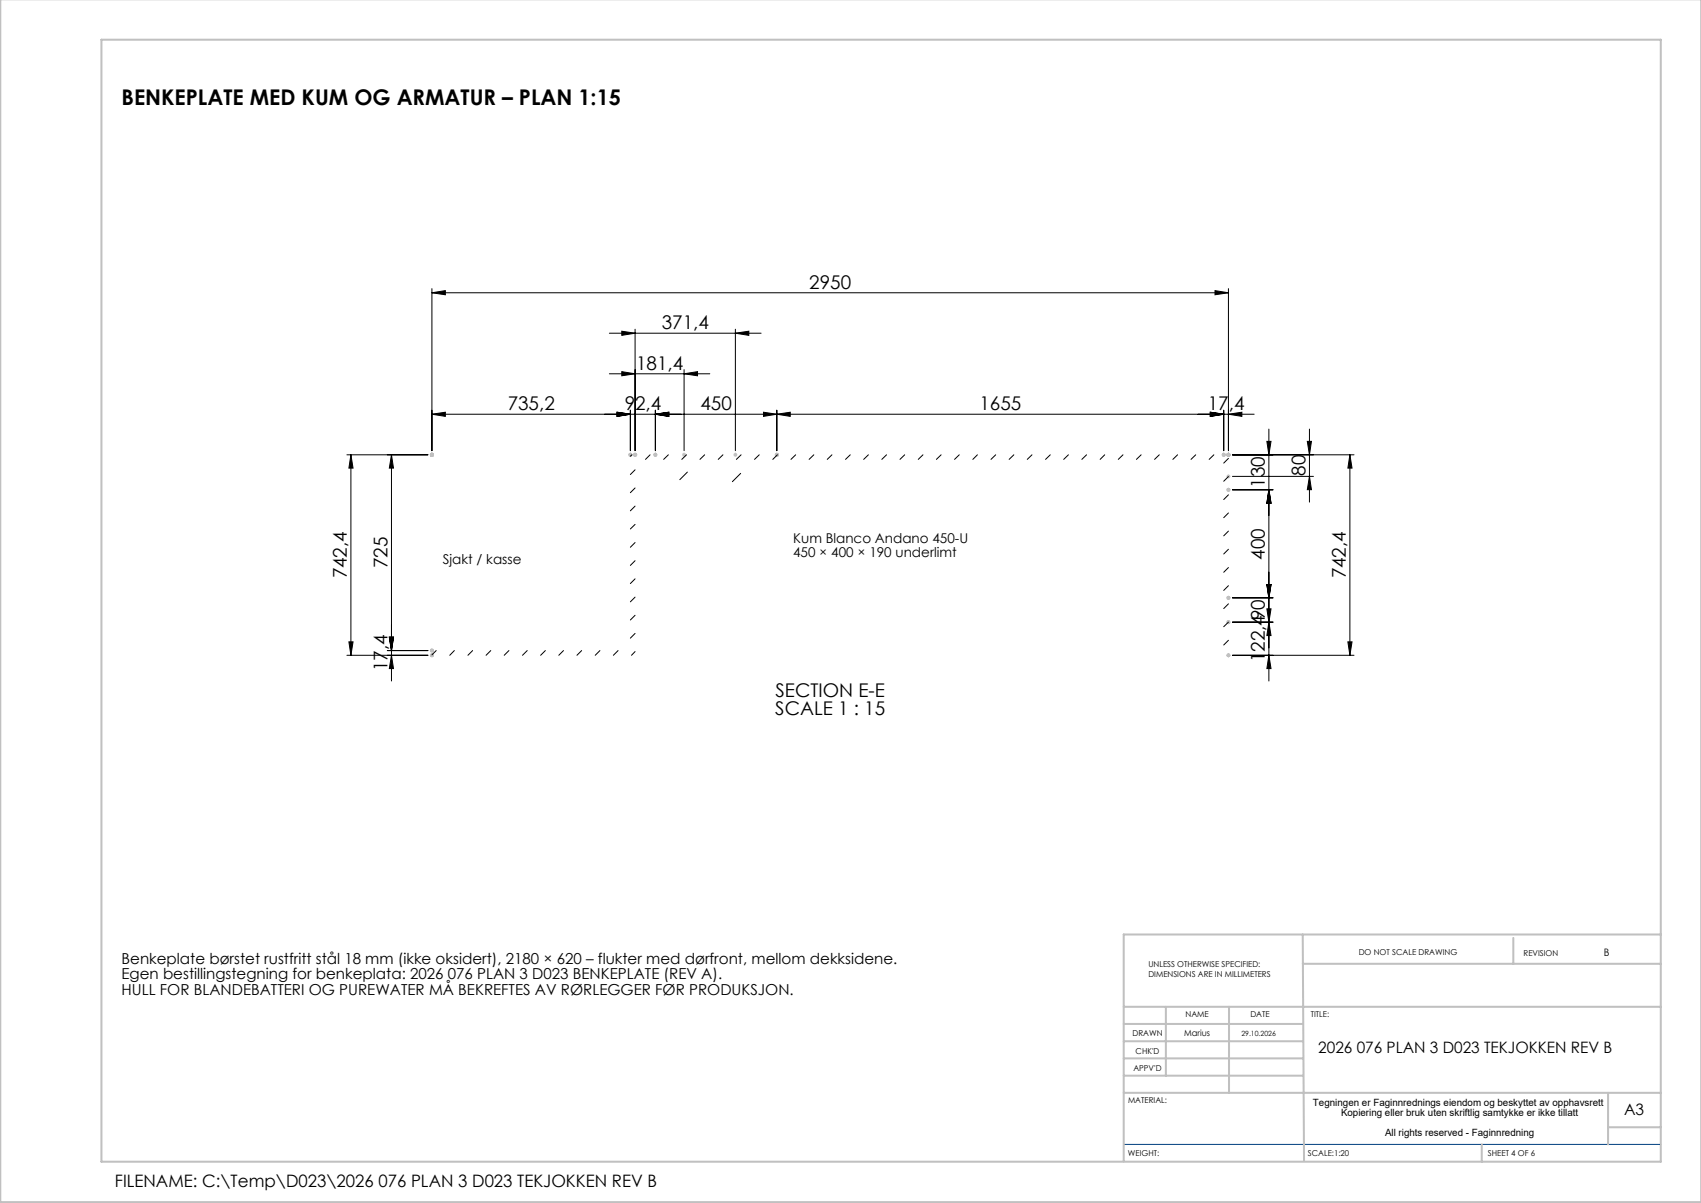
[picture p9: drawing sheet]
<svg xmlns="http://www.w3.org/2000/svg" width="420mm" height="297mm" viewBox="0 0 420 297" stroke-linecap="round" stroke-linejoin="round" font-family="sans-serif">
<g fill="none" stroke="#000" stroke-width=".25">
<path d="M106.6 72.3l3.4-.5v1zM106.6 71.3v40M106.6 72.3h196.7M300 71.8l3.3 .5-3.3 .5zM303.3 71.3v40M150.5 92.3h24.8M150.5 82.3h37.4M153.5 91.8l3.3 .5-3.3 .5zM153.5 81.8l3.3 .5-3.3 .5zM156.8 81.3v30M168.9 92.3l3.3-.5v1zM168.9 91.3v20"/>
<path d="M181.6 82.3l3.3-.5v1zM181.6 81.3v30M85.7 112.3h20M86.6 112.3l.6 3.3h-1.1zM86.6 112.3v49.5M96.7 112.3l.5 3.3h-1.1zM96.7 112.3v55.8M106.6 102.3l3.4-.5v1zM106.6 102.3h203.1M152.4 101.8l3.2 .5-3.2 .5zM155.6 101.3v10M156 112.3l-.4 .3"/>
<path d="M156.8 116l-1.2 1.2M160.5 112.3l-1.1 1.1M161.8 102.3l3.3-.5v1zM161.8 101.3v10M165 112.3l-1.1 1.1M169.5 112.3l-1.2 1.1M169.7 116.6l-1.8 1.8M174 112.3l-1.2 1.1M178.5 112.3l-1.2 1.1M182.9 116.9l-2.1 2M183 112.3l-1.2 1.1M187.5 112.3l-1.2 1.1"/>
<path d="M188.5 101.8l3.3 .5-3.3 .5zM191.8 102.3l3.3-.5v1zM191.8 101.3v10M191.9 112.3l-1.1 1.1M196.5 112.3l-1.2 1.1M200.9 112.3l-1.1 1.1M205.4 112.3l-1.1 1.1M209.9 112.3l-1.1 1.1M214.4 112.3l-1.1 1.1M218.9 112.3l-1.2 1.1M223.4 112.3l-1.2 1.1M227.9 112.3l-1.2 1.1"/>
<path d="M232.4 112.3l-1.2 1.1M236.9 112.3l-1.2 1.1M241.3 112.3l-1.1 1.1M245.9 112.3l-1.2 1.1M250.3 112.3l-1.1 1.1M254.8 112.3l-1.2 1.1M259.3 112.3l-1.1 1.1M263.8 112.3l-1.2 1.1M268.3 112.3l-1.2 1.1M272.8 112.3l-1.2 1.1M277.3 112.3l-1.2 1.1M281.8 112.3l-1.2 1.1"/>
<path d="M286.2 112.3l-1.1 1.1M290.8 112.3l-1.2 1.1M295.2 112.3l-1.1 1.1M298.8 101.8l3.4 .5-3.4 .5zM299.7 112.3l-1.1 1.1M302.2 101.3v10M303.3 102.3l3.3-.5v1zM303.3 113.2l-1.1 1.1M303.3 117.6l-1.1 1.2M304.3 112.3h30M304.3 117.6h20M312.8 109h1l-.5 3.3z"/>
<path d="M313.3 105.9v62.2M322.8 109h1l-.5 3.3zM323.3 117.6l.5 3.3h-1zM323.3 105.9v18.1M333.3 112.3v49.5M333.3 112.3l.5 3.3h-1zM156.8 125l-1.2 1.1M156.8 133.9l-1.2 1.2M156.8 138.4l-1.2 1.2M156.8 120.5l-1.2 1.1M156.8 129.5l-1.2 1.1M303.3 122.2l-1.1 1.1"/>
<path d="M303.3 126.6l-1.1 1.2M303.3 131.1l-1.1 1.2M303.3 135.6l-1.1 1.2M304.3 120.9h10M313.3 120.9l.5 3.3h-1zM86.1 158.5h1.1l-.6 3.3zM96.1 157.3h1.1l-.5 3.3zM156.8 147.4l-1.2 1.2M156.8 156.4l-1.2 1.1M156.8 142.9l-1.2 1.2M156.8 151.9l-1.2 1.2M303.3 140.1l-1.1 1.2"/>
<path d="M303.3 144.6l-1.1 1.2M303.3 149.1l-1.1 1.1M303.3 153.6l-1.1 1.1M303.3 158.1l-1.1 1.1M304.3 147.6h10M304.3 153.6h10M312.8 144.3h1l-.5 3.3zM312.8 150.3h1l-.5 3.3zM313.3 153.6l.5 3.3h-1zM332.8 158.5h1l-.5 3.3zM85.7 161.8h20M95.6 160.6h10.1"/>
<path d="M96.7 161.8l.5 3.3h-1.1zM107.7 160.6l-1.1 1.1M112.2 160.6l-1.1 1.2M116.7 160.6l-1.2 1.2M121.2 160.6l-1.2 1.2M125.7 160.6l-1.2 1.2M130.2 160.6l-1.2 1.2M134.7 160.6l-1.2 1.2M139.1 160.6l-1.1 1.2M143.6 160.6l-1.1 1.2M148.1 160.6l-1.1 1.2M152.6 160.6l-1.2 1.2"/>
<path d="M156.8 160.9l-.9 .9M304.3 161.8h30M313.3 161.8l.5 3.3h-1z"/>
</g>
<g fill="none" stroke="#c0c0c0" stroke-width=".25">
<path d="M106.2 112.3h.9M106.3 111.9l.7 .7M106.6 111.8v1M107 111.9l-.7 .7M155.2 112.3h1M155.3 111.9l.7 .7M155.6 111.8v1M156 111.9l-.7 .7M156.3 112.3h1M156.5 111.9l.7 .7M156.8 111.8v1M157.2 111.9l-.7 .7"/>
<path d="M161.3 112.3h1M161.5 111.9l.7 .7M161.8 111.8v1M162.2 111.9l-.7 .7M168.4 112.3h1M168.6 111.9l.7 .7M168.9 111.8v1M169.3 111.9l-.7 .7M181.1 112.3h1M181.2 111.9l.7 .7M181.6 111.8v1M181.9 111.9l-.7 .7"/>
<path d="M191.3 112.3h1M191.5 111.9l.7 .7M191.8 111.8v1M192.2 111.9l-.7 .7M301.7 112.3h.9M301.8 111.9l.7 .7M302.2 111.8v1M302.5 111.9l-.7 .7M302.8 112.3h1M302.8 117.6h1M303 111.9l.7 .7M303 117.3l.7 .7"/>
<path d="M303.3 111.8v1M303.3 117.1v1M303.7 111.9l-.7 .7M303.7 117.3l-.7 .7M302.8 120.9h1M303 120.6l.7 .7M303.3 120.4v1M303.7 120.6l-.7 .7M302.8 147.6h1M302.8 153.6h1M303 147.2l.7 .8M303 153.2l.7 .7"/>
<path d="M303.3 147.1v1M303.3 153.1v1M303.7 147.2l-.7 .8M303.7 153.2l-.7 .7M106.2 161.8h.9M106.2 160.6h.9M106.3 160.3l.7 .7M106.3 161.4l.7 .7M106.6 160.1v1M106.6 161.3v1M107 160.3l-.7 .7M107 161.4l-.7 .7"/>
<path d="M302.8 161.8h1M303 161.4l.7 .7M303.3 161.3v1M303.7 161.4l-.7 .7"/>
</g>
<path d="M277.5 282.5h132.6" fill="none" stroke="#004080" stroke-width=".25"/>
<g fill="none" stroke="#c0c0c0" stroke-width=".5">
<path d="M.1 -.1v296.9h419.9M25 9.8h385.1v277h-385.1zM321.7 230.7l.3 55.8M321.7 237.9h88.4M373.7 231.6v6.3M410.1 230.7h-132.6v56M277.5 248.6h132.6M277.5 257.1h44.2M277.5 252.8h44.2M287.9 248.6v17M303.5 248.6v21.2M277.5 265.6h44.2"/>
<path d="M277.5 261.3h44.2M277.5 269.8h132.6M397.1 269.8v12.7M397.1 278.3h13M365.9 282.5v4.3"/>
</g>
<g fill="#000">
<path d="M106.6 102.3l3.4-.5v1zM152.4 101.8l3.2 .5-3.2 .5zM152.4 101.8l3.2 .5-3.2 .5zM161.8 102.3l3.3-.5v1zM161.8 102.3l3.3-.5v1zM188.5 101.8l3.3 .5-3.3 .5zM191.8 102.3l3.3-.5v1zM298.8 101.8l3.4 .5-3.4 .5zM298.8 101.8l3.4 .5-3.4 .5zM303.3 102.3l3.3-.5v1zM153.5 91.8l3.3 .5-3.3 .5zM168.9 92.3l3.3-.5v1zM153.5 81.8l3.3 .5-3.3 .5zM181.6 82.3l3.3-.5v1zM106.6 72.3l3.4-.5v1zM300 71.8l3.3 .5-3.3 .5z"/>
<path d="M312.8 109h1l-.5 3.3zM313.3 120.9l.5 3.3h-1zM313.3 120.9l.5 3.3h-1zM312.8 144.3h1l-.5 3.3zM312.8 144.3h1l-.5 3.3zM313.3 153.6l.5 3.3h-1zM312.8 150.3h1l-.5 3.3zM313.3 161.8l.5 3.3h-1zM322.8 109h1l-.5 3.3zM323.3 117.6l.5 3.3h-1zM333.3 112.3l.5 3.3h-1zM332.8 158.5h1l-.5 3.3zM96.7 112.3l.5 3.3h-1.1zM96.1 157.3h1.1l-.5 3.3zM96.1 157.3h1.1l-.5 3.3zM96.7 161.8l.5 3.3h-1.1zM86.6 112.3l.6 3.3h-1.1zM86.1 158.5h1.1l-.6 3.3z"/>
</g>
<text font-size="5.3" x="30" y="26">BENKEPLATE MED KUM OG ARMATUR – PLAN 1:15</text>
<g font-size="4.7">
<text x="199.8" y="71.2">2950</text>
<text x="163.4" y="81.2">371,4</text>
<text x="157.1" y="91.2">181,4</text>
<text x="125.4" y="101.2">735,2</text>
<text x="154.2" y="101.2">92,4</text>
<text x="173" y="101.2">450</text>
<text x="241.8" y="101.2">1655</text>
<text x="298.2" y="101.2">17,4</text>
<text x="322.3" y="117.5" transform="rotate(-90 322.3 117.5)">80</text>
<text x="312.3" y="120.5" transform="rotate(-90 312.3 120.5)">130</text>
<text x="85.7" y="142.8" transform="rotate(-90 85.7 142.8)">742,4</text>
<text x="95.7" y="140.3" transform="rotate(-90 95.7 140.3)">725</text>
<text x="312.3" y="138.1" transform="rotate(-90 312.3 138.1)">400</text>
<text x="332.3" y="142.8" transform="rotate(-90 332.3 142.8)">742,4</text>
<text x="95.7" y="165.7" transform="rotate(-90 95.7 165.7)">17,4</text>
<text x="312.3" y="163.5" transform="rotate(-90 312.3 163.5)">122,490</text>
<text x="191.5" y="172">SECTION E-E</text>
<text x="191.4" y="176.5">SCALE 1 : 15</text>
</g>
<text font-size="4.2" x="28.4" y="293.1">FILENAME: C:\Temp\D023\2026 076 PLAN 3 D023 TEKJOKKEN REV B</text>
<g font-size="3.9">
<text x="325.5" y="259.9">2026 076 PLAN 3 D023 TEKJOKKEN REV B</text>
<text x="401" y="275.4">A3</text>
</g>
<g font-size="3.7">
<text x="30" y="238">Benkeplate børstet rustfritt stål 18 mm (ikke oksidert), 2180 × 620 – flukter med dørfront, mellom dekksidene.</text>
<text x="30" y="241.8">Egen bestillingstegning for benkeplata: 2026 076 PLAN 3 D023 BENKEPLATE (REV A).</text>
<text x="30" y="245.6">HULL FOR BLANDEBATTERI OG PUREWATER MÅ BEKREFTES AV RØRLEGGER FØR PRODUKSJON.</text>
</g>
<g font-size="3.3">
<text x="195.8" y="134">Kum Blanco Andano 450-U</text>
<text x="195.8" y="137.5">450 × 400 × 190 underlimt</text>
<text x="109.3" y="139.2">Sjakt / kasse</text>
</g>
<g font-size="2.5">
<text x="396" y="235.9">B</text>
<text x="324.2" y="273">Tegningen er Faginnrednings eiendom og beskyttet av opphavsrett</text>
<text x="331.1" y="275.4">Kopiering eller bruk uten skriftlig samtykke er ikke tillatt</text>
<text x="342" y="280.4">All rights reserved - Faginnredning</text>
</g>
<text font-size="2.1" x="292.4" y="255.9">Marius</text>
<g font-size="2">
<text x="283.6" y="238.6">UNLESS OTHERWISE SPECIFIED:</text>
<text x="335.5" y="235.8">DO NOT SCALE DRAWING</text>
<text x="376.2" y="236">REVISION</text>
<text x="283.6" y="241.1">DIMENSIONS ARE IN MILLIMETERS</text>
<text x="292.7" y="251.1">NAME</text>
<text x="308.7" y="251.1">DATE</text>
<text x="323.7" y="251.1">TITLE:</text>
<text x="279.6" y="255.9">DRAWN</text>
<text x="280.4" y="260.1">CHK'D</text>
<text x="279.9" y="264.4">APPV'D</text>
<text x="278.5" y="272.3">MATERIAL:</text>
<text x="278.5" y="285.3">WEIGHT:</text>
<text x="323" y="285.4">SCALE:1:20</text>
<text x="367.4" y="285.4">SHEET 4 OF 6</text>
</g>
<text font-size="1.8" x="306.5" y="255.9">29.10.2026</text>
</svg>
